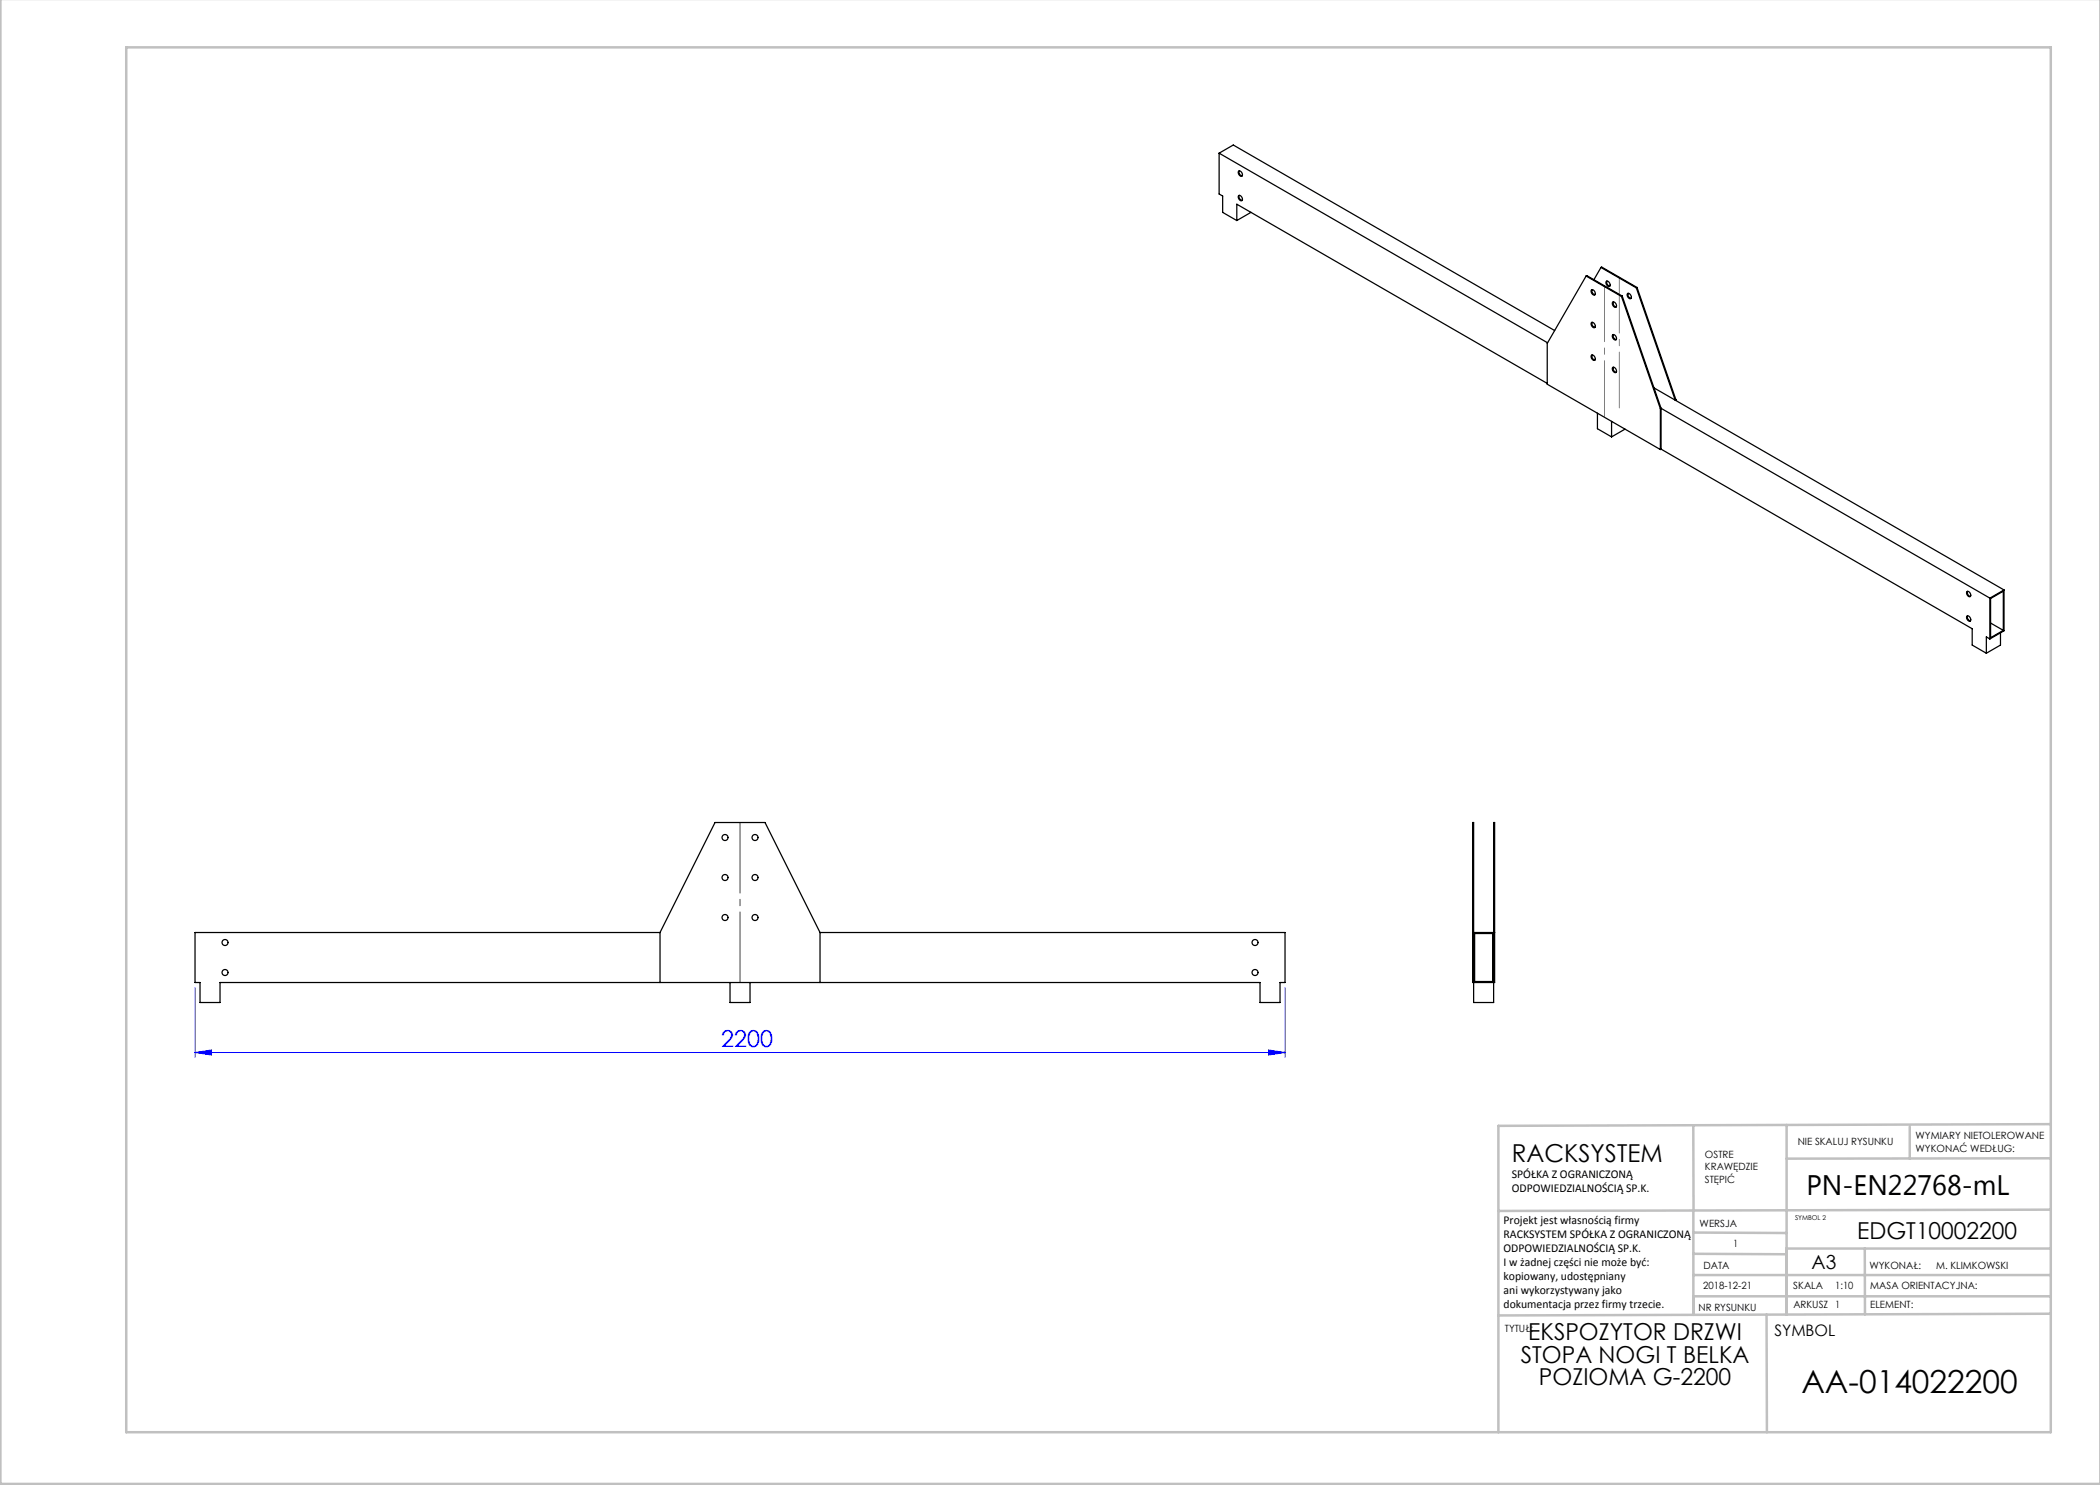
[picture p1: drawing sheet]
<svg xmlns="http://www.w3.org/2000/svg" width="420mm" height="297mm" viewBox="0 0 420 297" stroke-linecap="round" stroke-linejoin="round" font-family="sans-serif">
<path d="M39 197.5v14M257 197.5v14M39 210.5l3.3-.5v1zM39 210.5h218M253.7 210l3.3 .5-3.3 .5z" fill="none" stroke="#00f" stroke-width=".2"/>
<g fill="none" stroke="#c0c0c0" stroke-width=".5">
<path d="M.1 -.1v296.9h419.9M25.2 9.5h385v276.9h-385zM338.7 225.2v16.9M357.3 225v37.9M382 225.4v6.3M410.1 224.8l-110.4 .4v61.2M410.1 231.7h-52.8M338.7 259.3h71.5M338.7 255h71.5M338.7 250.8l18.6 .1M338.7 246.5l18.6 .1M338.7 242.1v20.9"/>
<path d="M373 249.7v13.2M410.1 241.9l-110.4 .3M410.2 249.7h-52.9v13.2M353.3 262.9l.1 23.5M410.2 262.7l-110.5 .4"/>
</g>
<path d="M148 164.5v32" fill="none" stroke="#808080" stroke-width=".2" stroke-dasharray="15.2 1.3 1.3 1.3" stroke-dashoffset="1.1"/>
<path d="M320.9 57.2v26.1M323.9 55.5v26.1" fill="none" stroke="#808080" stroke-width=".2" stroke-dasharray="15.2 1.3 1.3 1.3" stroke-dashoffset="4.1"/>
<path d="M39 210.5l3.3-.5v1zM253.7 210l3.3 .5-3.3 .5z" fill="#00f"/>
<g fill="none" stroke="#000" stroke-width=".25">
<path d="M243.8 30.6v8.2l.7 .4v3.3l2.9 1.6M243.8 30.6l65.7 38M243.8 30.6l2.9-1.6 64.2 37.1M247.7 34.2a.63 .63 0 0 1 .7 .3 .63 .63 0 0 1-.1 .8 .76 .76 0 0 1-.6-1.1zM247.7 39.1a.63 .63 0 0 1 .7 .3 .63 .63 0 0 1-.1 .8 .76 .76 0 0 1-.6-1.1zM247.8 34.2a.77 .77 0 0 0 .6 1M247.8 39.1a.77 .77 0 0 0 .6 1M247.4 44.1v-3.3l62 35.9M250.2 42.5l-2.8 1.6M250.2 42.5h.1M317.2 55.2l-7.8 13.5v8.1l22.7 13.1M317.2 55.2l7.1 4.1"/>
<path d="M317.2 55.2l.2-.1 7 4.1M318.3 58a.63 .63 0 0 1 .6 .3 .63 .63 0 0 1 0 .7 .76 .76 0 0 1-.6-1zM318.4 57.9a.78 .78 0 0 0 .6 1M320.2 53.5l-1.4 2.4M320.2 53.5l7.1 4.1M320.2 53.5l.1-.1 7.1 4.1M321.3 56.3a.63 .63 0 0 1 .6 .3 .63 .63 0 0 1-.1 .7 .76 .76 0 0 1-.5-1zM321.4 56.2a.78 .78 0 0 0 .6 1M324.3 59.3l7.8 22.4M324.4 59.2l-.1 .1M324.4 59.2l7.8 22.5M325.5 58.7a.63 .63 0 0 1 .7 .3 .63 .63 0 0 1-.1 .8 .76 .76 0 0 1-.6-1.1z"/>
<path d="M325.6 58.7a.78 .78 0 0 0 .6 1M327.3 57.6l7.7 22.4 .2-.1M327.4 57.5l-.1 .1M327.4 57.5l7.8 22.4M318.3 64.5a.63 .63 0 0 1 .6 .3 .63 .63 0 0 1 0 .8 .76 .76 0 0 1-.6-1.1zM318.3 71.1a.63 .63 0 0 1 .6 .3 .63 .63 0 0 1 0 .7 .76 .76 0 0 1-.6-1zM318.4 64.5a.78 .78 0 0 0 .6 1M318.4 71a.78 .78 0 0 0 .6 1M322.5 60.4a.63 .63 0 0 1 .7 .4 .63 .63 0 0 1-.1 .7 .76 .76 0 0 1-.6-1.1zM322.5 67a.63 .63 0 0 1 .7 .3 .63 .63 0 0 1-.1 .7 .76 .76 0 0 1-.6-1zM322.5 73.5a.63 .63 0 0 1 .7 .3 .63 .63 0 0 1-.1 .7 .76 .76 0 0 1-.6-1zM322.7 60.4h-.1a.78 .78 0 0 0 .6 1"/>
<path d="M322.7 66.9h-.1a.78 .78 0 0 0 .6 1M322.7 73.4l-.1 .1a.78 .78 0 0 0 .6 1M330.8 77.6l70 40.4M335.2 79.9v.2M319.5 82.6v3.1l2.8 1.7M322.3 84.3v3.1M325 85.8l-2.7 1.6M332.1 81.7v8.2M332.2 81.7h-.1M332.2 89.8l-.1 .1M332.2 81.7v8.1M332.2 81.7l65.8 37.9"/>
<path d="M332.2 89.8l62.2 35.9v3.3l2.9 1.6M393.4 118.3a.63 .63 0 0 1 .6 .3 .63 .63 0 0 1 0 .8 .76 .76 0 0 1-.6-1.1zM393.5 118.3a.77 .77 0 0 0 .6 1M398 119.6v8.2M398.1 119.7l2.6-1.5v7.9l-2.6 1.4zM400.8 118l-2.8 1.6M400.8 118v8.2l-2.8 1.6M393.4 123.2a.63 .63 0 0 1 .6 .3 .63 .63 0 0 1 0 .8 .76 .76 0 0 1-.6-1.1zM393.5 123.2a.77 .77 0 0 0 .6 1M398 127.8l-.7-.4v3.2M398.1 124.6l2.6 1.5M400.1 126.6v2.4l-2.8 1.6"/>
<path d="M294.5 164.5v32h4.4v-32h-.2v36h-4v-36zM132 186.5v10M132 186.5l11-22h10l11 22M132 186.5h-93v10h1v4h4v-4h208v4h4v-4h1v-10h-93M146 196.5v4h4v-4M164 186.5v10M294.5 186.5h4.4M294.9 186.7h3.6v9.6h-3.6z"/>
<circle cx="145" cy="175.5" r=".6"/>
<circle cx="145" cy="167.5" r=".6"/>
<circle cx="151" cy="175.5" r=".6"/>
<circle cx="151" cy="167.5" r=".6"/>
<circle cx="45" cy="188.5" r=".6"/>
<circle cx="45" cy="194.5" r=".6"/>
<circle cx="145" cy="183.5" r=".6"/>
<circle cx="151" cy="183.5" r=".6"/>
<circle cx="251" cy="188.5" r=".6"/>
<circle cx="251" cy="194.5" r=".6"/>
</g>
<text font-size="6.3" x="360.3" y="278.5">AA-014022200</text>
<text font-size="5.6" x="361.3" y="239.1">PN-EN22768-mL</text>
<text font-size="4.9" x="302.4" y="232.4">RACKSYSTEM</text>
<text font-size="4.7" fill="#00f" x="144.3" y="209.5">2200</text>
<g font-size="4.7">
<text x="371.4" y="247.8">EDGT10002200</text>
<text x="305.7" y="268.1">EKSPOZYTOR DRZWI</text>
<text x="304.2" y="272.6">STOPA NOGI T BELKA</text>
<text x="307.8" y="277.1">POZIOMA G-2200</text>
</g>
<text font-size="3.9" x="362.3" y="253.8">A3</text>
<text font-size="3.2" x="354.9" y="267.2">SYMBOL</text>
<g font-size="2.4">
<text x="302.4" y="235.6">SPÓŁKA Z OGRANICZONĄ</text>
<text x="302.4" y="238.4">ODPOWIEDZIALNOŚCIĄ SP.K.</text>
<text x="300.7" y="244.7">Projekt jest własnością firmy</text>
<text x="300.7" y="247.5">RACKSYSTEM SPÓŁKA Z OGRANICZONĄ</text>
<text x="300.7" y="250.3">ODPOWIEDZIALNOŚCIĄ SP.K.</text>
<text x="300.7" y="253.1">I w żadnej części nie może być:</text>
<text x="300.7" y="256">kopiowany, udostępniany</text>
<text x="300.7" y="258.8">ani wykorzystywany jako</text>
<text x="300.7" y="261.6">dokumentacja przez firmy trzecie.</text>
</g>
<g font-size="2">
<text x="383.1" y="227.9">WYMIARY NIETOLEROWANE</text>
<text x="341" y="231.6">OSTRE</text>
<text x="359.5" y="228.9">NIE SKALUJ RYSUNKU</text>
<text x="383.1" y="230.4">WYKONAĆ WEDŁUG:</text>
<text x="341" y="234.1">KRAWĘDZIE</text>
<text x="341" y="236.6">STĘPIĆ</text>
<text x="339.9" y="245.4">WERSJA</text>
<text x="346.6" y="249.5">1</text>
<text x="340.6" y="257.7">2018-12-21</text>
<text x="340.7" y="253.8">DATA</text>
<text x="358.7" y="257.7">SKALA</text>
<text x="367" y="257.7">1:10</text>
<text x="373.9" y="253.8">WYKONAŁ:</text>
<text x="374.1" y="257.7">MASA ORIENTACYJNA:</text>
<text x="387.2" y="253.8">M. KLIMKOWSKI</text>
<text x="339.7" y="262.3">NR RYSUNKU</text>
<text x="358.7" y="261.7">ARKUSZ 1</text>
<text x="374.1" y="261.7">ELEMENT:</text>
<text x="301" y="266.4">TYTUŁ:</text>
</g>
<text font-size="1.3" x="359" y="244">SYMBOL 2</text>
</svg>
